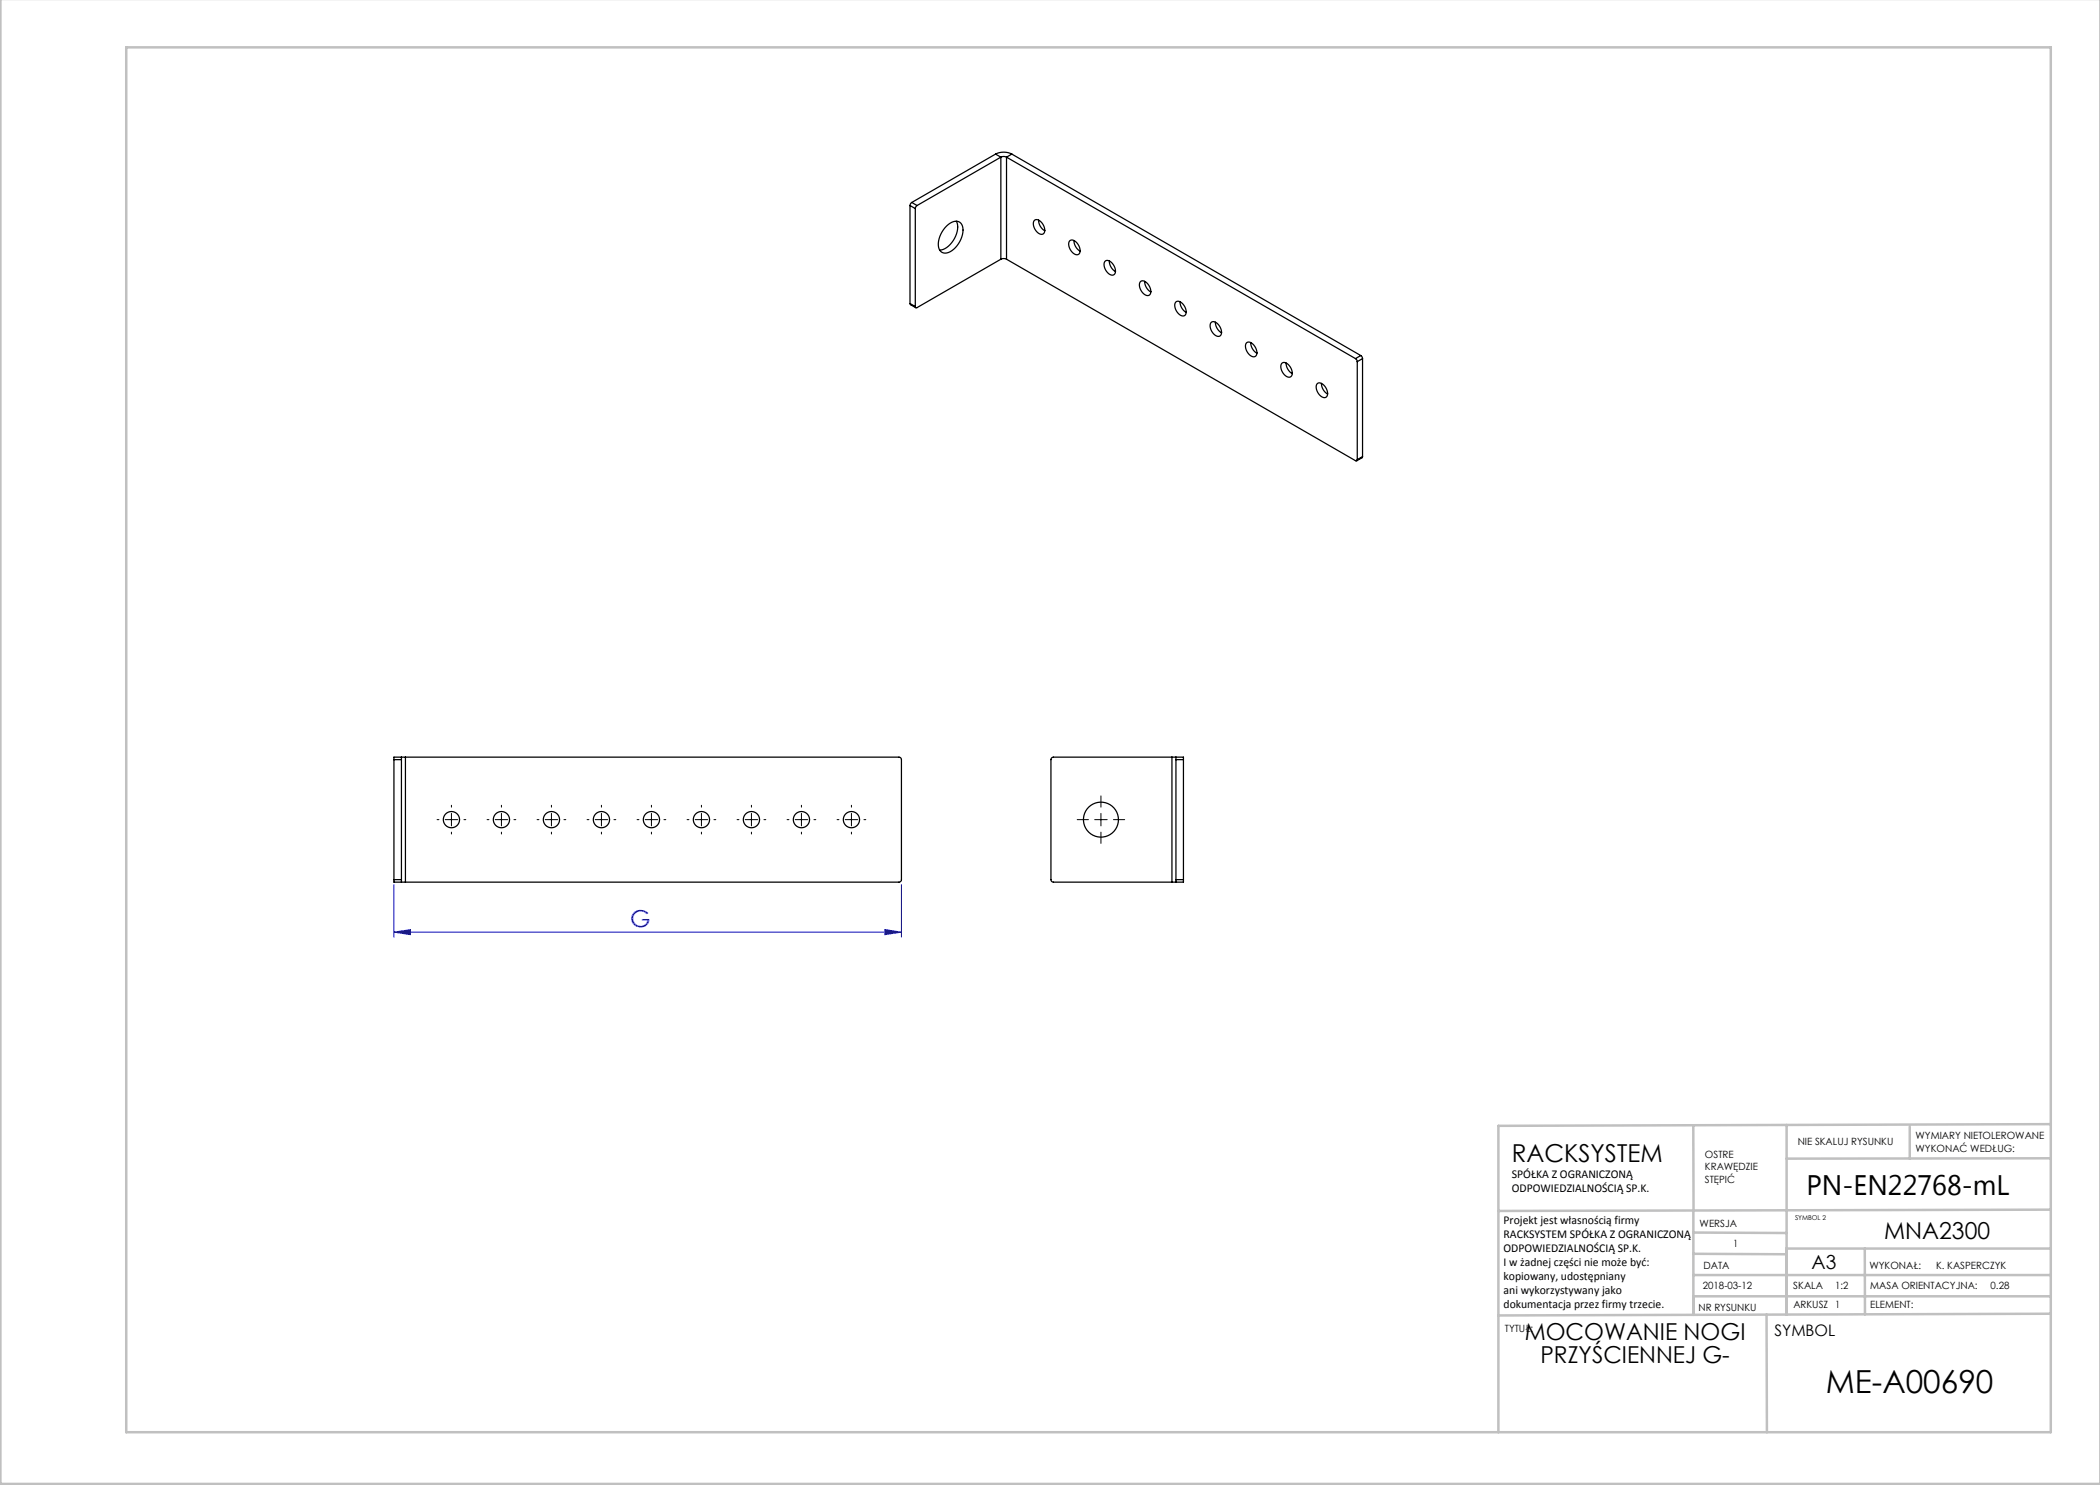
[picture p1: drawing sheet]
<svg xmlns="http://www.w3.org/2000/svg" width="420mm" height="297mm" viewBox="0 0 420 297" stroke-linecap="round" stroke-linejoin="round" font-family="sans-serif">
<path d="M78.8 176.9v10.5M180.3 176.9v10.5M78.8 186.4l3.3-.5v1zM78.8 186.4h101.5M177 185.9l3.3 .5-3.3 .5z" fill="none" stroke="#00f" stroke-width=".2"/>
<g fill="none" stroke="#000" stroke-width=".2" stroke-dasharray="15.2 1.3 1.3 1.3">
<path d="M87.8 163.9h-.4M90.3 161.4v-.3M90.3 166.4v.4M92.8 163.9h.4M97.8 163.9h-.4M100.3 161.4v-.3M100.3 166.4v.4M102.8 163.9h.4M107.8 163.9h-.4M110.3 161.4v-.3M110.3 166.4v.4M112.8 163.9h.4"/>
<path d="M117.8 163.9h-.4M120.3 161.4v-.3M120.3 166.4v.4M122.8 163.9h.4M127.8 163.9h-.4M130.3 161.4v-.3M130.3 166.4v.4M132.8 163.9h.4M137.8 163.9h-.4M140.3 161.4v-.3M140.3 166.4v.4M142.8 163.9h.4"/>
<path d="M147.8 163.9h-.4M150.3 161.4v-.3M150.3 166.4v.4M152.8 163.9h.4M157.8 163.9h-.4M160.3 161.4v-.3M160.3 166.4v.4M162.8 163.9h.4M167.8 163.9h-.4M170.3 161.4v-.3M170.3 166.4v.4M172.8 163.9h.4"/>
<path d="M217.7 163.9h-2.3M220.2 161.4v-2.2M220.2 166.4v2.3M222.7 163.9h2.2"/>
</g>
<g fill="none" stroke="#000" stroke-width=".2">
<path d="M89 163.9h2.5M90.3 162.7v2.5M99 163.9h2.5M100.3 162.7v2.5M109 163.9h2.5M110.3 162.7v2.5M119 163.9h2.5M120.3 162.7v2.5M129 163.9h2.5M130.3 162.7v2.5M139 163.9h2.5M140.3 162.7v2.5"/>
<path d="M149 163.9h2.5M150.3 162.7v2.5M159 163.9h2.5M160.3 162.7v2.5M169 163.9h2.5M170.3 162.7v2.5M218.9 163.9h2.5M220.2 162.7v2.5"/>
</g>
<g fill="none" stroke="#c0c0c0" stroke-width=".5">
<path d="M.1 -.1v296.9h419.9M25.2 9.5h385v276.9h-385zM338.7 225.2v16.9M357.3 225v37.9M382 225.4v6.3M410.1 224.8l-110.4 .4v61.2M410.1 231.7h-52.8M338.7 259.3h71.5M338.7 255h71.5M338.7 250.8l18.6 .1M338.7 246.5l18.6 .1M338.7 242.1v20.9"/>
<path d="M373 249.7v13.2M410.1 241.9l-110.4 .3M410.2 249.7h-52.9v13.2M353.3 262.9l.1 23.5M410.2 262.7l-110.5 .4"/>
</g>
<path d="M78.8 186.4l3.3-.5v1zM177 185.9l3.3 .5-3.3 .5z" fill="#00f"/>
<g fill="none" stroke="#000" stroke-width=".25">
<path d="M199.1 30.8a3.6 3.6 0 0 1 3.3 0M199.1 30.8l1.1 .6M199.1 30.8l-16.7 9.7M200.2 31.4l.5-.1 .6 .1M200.2 31.4v20.4M200.2 31.4l-16.8 9.7M201.3 31.4v20.4M201.3 31.4l69.8 40.3M202.4 30.8l-1.1 .6M202.4 30.8l69.8 40.3M182 41.1l1.1 .6M182 41.1v19.6"/>
<path d="M182.4 40.5l-.4 .6M182.4 40.5l1 .6M183.1 41.7v19.6M183.4 41.1l-.3 .6M189.3 45.2a2.03 2.03 0 0 1 2.9-.5 3.9 3.9 0 0 1-.8 4.4 2.78 2.78 0 0 1-3 1.4 2.3 2.3 0 0 1-.6-2.8l.6-1.3zM191.3 44.2a4.7 4.7 0 0 1-2.3 5.5l-1.1 .3M200.2 51.8l-16.8 9.7h-.2l-.1-.2M200.2 51.8l.5-.1 .6 .1M201.3 51.8l69.8 40.3 .2 .1 .1-.3M206.8 44.1a1.15 1.15 0 0 1 1.8 .7 1.42 1.42 0 0 1 0 2 2 2 0 0 1-1.8-2.7zM207.7 44a2.49 2.49 0 0 0 1.3 2.2M213.9 48.2a1.15 1.15 0 0 1 1.7 .7 1.42 1.42 0 0 1 0 2 2 2 0 0 1-1.7-2.7z"/>
<path d="M214.8 48.1a2.49 2.49 0 0 0 1.2 2.1M221 52.3a1.15 1.15 0 0 1 1.7 .7 1.42 1.42 0 0 1 0 2 2 2 0 0 1-1.7-2.7zM221.9 52.2a2.49 2.49 0 0 0 1.2 2.1M228 56.4a1.15 1.15 0 0 1 1.8 .7 1.42 1.42 0 0 1 0 2 2 2 0 0 1-1.8-2.7zM228.9 56.3a2.49 2.49 0 0 0 1.3 2.1M182 60.7l.1 .2 1.1 .6M182 60.7l1.1 .6M235.1 60.5a1.15 1.15 0 0 1 1.7 .6 1.42 1.42 0 0 1 0 2.1 2 2 0 0 1-1.7-2.7zM236 60.3a2.49 2.49 0 0 0 1.2 2.2M242.2 64.6a1.15 1.15 0 0 1 1.7 .6 1.42 1.42 0 0 1 0 2 2 2 0 0 1-1.7-2.6zM243.1 64.4a2.49 2.49 0 0 0 1.2 2.2M249.3 68.6a1.15 1.15 0 0 1 1.7 .7 1.42 1.42 0 0 1 0 2 2 2 0 0 1-1.7-2.7z"/>
<path d="M250.1 68.5a2.49 2.49 0 0 0 1.3 2.1M256.3 72.7a1.15 1.15 0 0 1 1.7 .7 1.42 1.42 0 0 1 0 2 2 2 0 0 1-1.7-2.7zM257.2 72.6a2.49 2.49 0 0 0 1.3 2.1M263.4 76.8a1.15 1.15 0 0 1 1.7 .7 1.42 1.42 0 0 1 0 2 2 2 0 0 1-1.7-2.7zM264.3 76.7a2.49 2.49 0 0 0 1.2 2.1M271.1 71.7l.3 .6M271.4 72.3v19.6M272.2 71.1l.3 .6M272.2 71.1l-1.1 .6M272.5 71.7l-1.1 .6M272.5 71.7v19.6M272.5 91.3l-.1 .2-1.1 .7"/>
<path d="M272.5 91.3l-1.1 .6M78.8 151.9v24M78.8 151.9h1.5M80.3 151.4h-1.5v.5M80.3 151.4v.5M80.3 151.4h.8M80.3 151.9v24M81.1 151.4h98.7l.3 .2 .2 .3v24l-.1 .3-.3 .2h-98.8M81.1 151.4v25M234.4 151.4h.8M234.4 151.4h-23.7l-.4 .2-.1 .3v24l.1 .4 .4 .1h23.7M234.4 151.4v25"/>
<path d="M235.2 151.4v.5M235.2 151.4h1.5v.5M235.2 151.9h1.5M235.2 151.9v24M236.7 151.9v24M78.8 175.9v.5h1.5M78.8 175.9h1.5M80.3 175.9v.5M80.3 176.4h.8M234.4 176.4h.8M235.2 175.9v.5M235.2 175.9h1.5"/>
<path d="M236.7 175.9v.5h-1.5"/>
<circle cx="90.3" cy="163.9" r="1.63"/>
<circle cx="100.3" cy="163.9" r="1.62"/>
<circle cx="110.3" cy="163.9" r="1.63"/>
<circle cx="120.3" cy="163.9" r="1.62"/>
<circle cx="130.3" cy="163.9" r="1.63"/>
<circle cx="140.3" cy="163.9" r="1.62"/>
<circle cx="150.3" cy="163.9" r="1.62"/>
<circle cx="160.3" cy="163.9" r="1.62"/>
<circle cx="170.3" cy="163.9" r="1.62"/>
<circle cx="220.2" cy="163.9" r="3.5"/>
</g>
<text font-size="6.3" x="365.2" y="278.5">ME-A00690</text>
<text font-size="5.6" x="361.3" y="239.1">PN-EN22768-mL</text>
<text font-size="4.9" x="302.4" y="232.4">RACKSYSTEM</text>
<text font-size="4.7" fill="#00f" x="126.1" y="185.4">G</text>
<g font-size="4.7">
<text x="376.8" y="247.8">MNA2300</text>
<text x="305" y="268.1">MOCOWANIE NOGI</text>
<text x="308.1" y="272.6">PRZYŚCIENNEJ G-</text>
</g>
<text font-size="3.9" x="362.3" y="253.8">A3</text>
<text font-size="3.2" x="354.9" y="267.2">SYMBOL</text>
<g font-size="2.4">
<text x="302.4" y="235.6">SPÓŁKA Z OGRANICZONĄ</text>
<text x="302.4" y="238.4">ODPOWIEDZIALNOŚCIĄ SP.K.</text>
<text x="300.7" y="244.7">Projekt jest własnością firmy</text>
<text x="300.7" y="247.5">RACKSYSTEM SPÓŁKA Z OGRANICZONĄ</text>
<text x="300.7" y="250.3">ODPOWIEDZIALNOŚCIĄ SP.K.</text>
<text x="300.7" y="253.1">I w żadnej części nie może być:</text>
<text x="300.7" y="256">kopiowany, udostępniany</text>
<text x="300.7" y="258.8">ani wykorzystywany jako</text>
<text x="300.7" y="261.6">dokumentacja przez firmy trzecie.</text>
</g>
<g font-size="2">
<text x="383.1" y="227.9">WYMIARY NIETOLEROWANE</text>
<text x="341" y="231.6">OSTRE</text>
<text x="359.5" y="228.9">NIE SKALUJ RYSUNKU</text>
<text x="383.1" y="230.4">WYKONAĆ WEDŁUG:</text>
<text x="341" y="234.1">KRAWĘDZIE</text>
<text x="341" y="236.6">STĘPIĆ</text>
<text x="339.9" y="245.4">WERSJA</text>
<text x="346.6" y="249.5">1</text>
<text x="340.6" y="257.7">2018-03-12</text>
<text x="340.7" y="253.8">DATA</text>
<text x="358.7" y="257.7">SKALA</text>
<text x="367" y="257.7">1:2</text>
<text x="373.9" y="253.8">WYKONAŁ:</text>
<text x="374.1" y="257.7">MASA ORIENTACYJNA:</text>
<text x="387.2" y="253.8">K. KASPERCZYK</text>
<text x="398.1" y="257.7">0.28</text>
<text x="339.7" y="262.3">NR RYSUNKU</text>
<text x="358.7" y="261.7">ARKUSZ 1</text>
<text x="374.1" y="261.7">ELEMENT:</text>
<text x="301" y="266.4">TYTUŁ:</text>
</g>
<text font-size="1.3" x="359" y="244">SYMBOL 2</text>
</svg>
